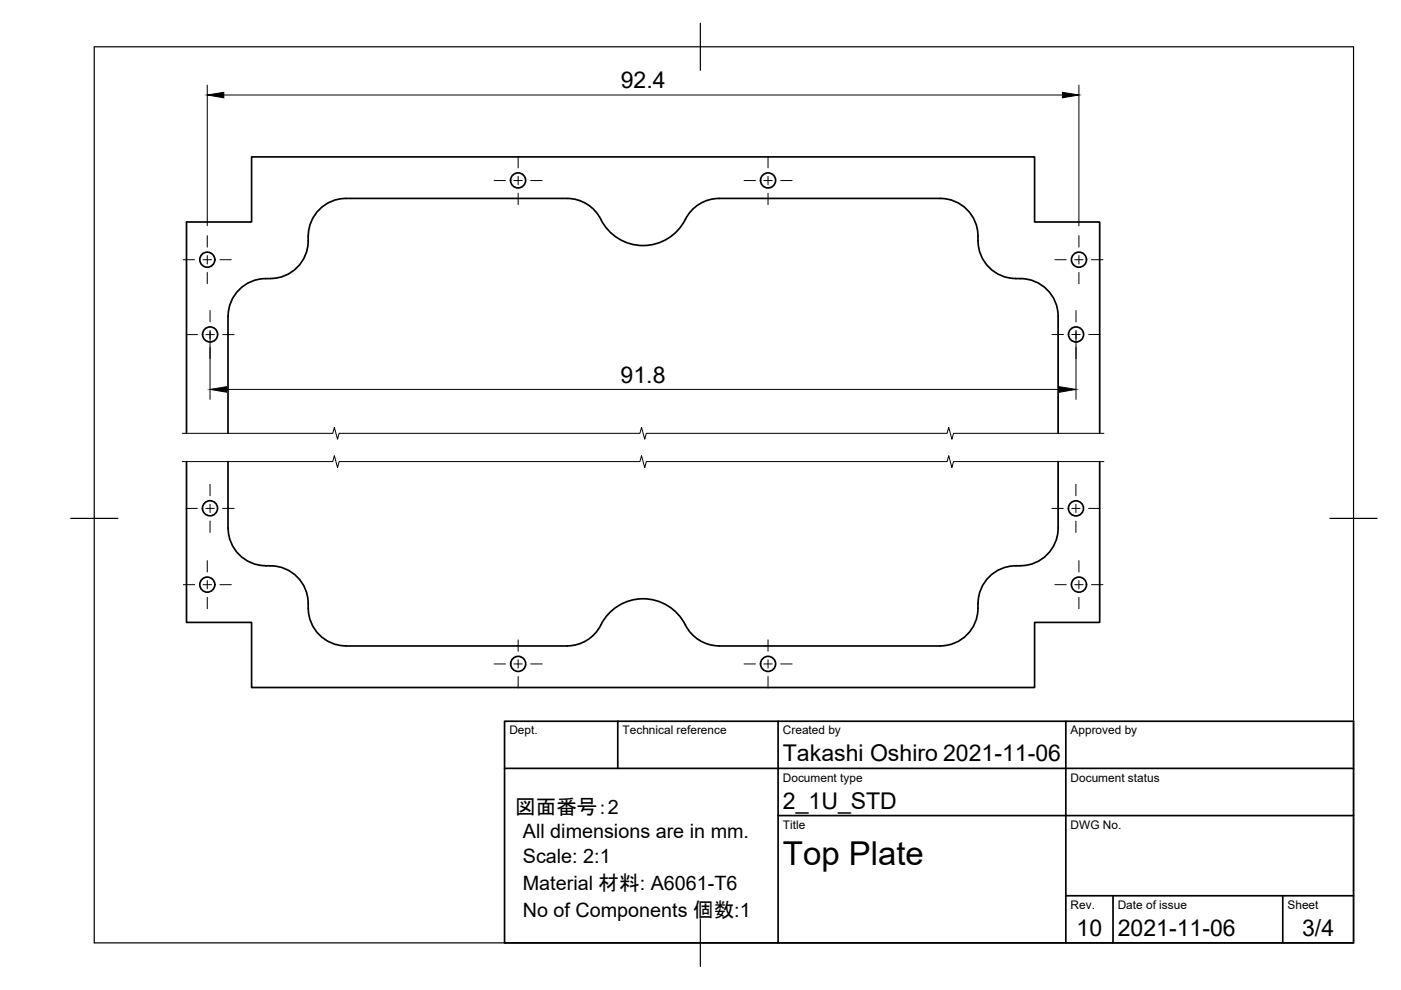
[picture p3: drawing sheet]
<svg xmlns="http://www.w3.org/2000/svg" width="297mm" height="210mm" viewBox="0 0 297 210" stroke-linecap="round" stroke-linejoin="round" font-family="sans-serif">
<!-- layer: Visible -->
<g fill="none" stroke="#000" stroke-width=".36">
<path d="M65.3 50.1a8.2 8.2 0 0 1-9 9 8 8 0 0 0-7.9 8l-.1 24.8M145.3 46.5a10.1 10.1 0 0 1-9.4 5.6 10.1 10.1 0 0 1-9-6.4 8 8 0 0 0-6.7-3.6h-46.8a8 8 0 0 0-8 8M152.5 42.1h46.9a8 8 0 0 1 7.9 8M152.5 42.1a8 8 0 0 0-7.2 4.4M207.3 50.1a8.2 8.2 0 0 0 9 9 8 8 0 0 1 8 8v24.8M39.5 97.9v34.1h13.8v13.8h166.1v-13.8h13.8v-34.1M39.5 91.9v-44.8h13.8v-13.8h166.1v13.8h13.8v44.8M48.3 97.9l.1 14.1a8.1 8.1 0 0 0 9 8 8.1 8.1 0 0 1 8 9 8 8 0 0 0 8 7.9l46.8 .1a8.3 8.3 0 0 0 7.7-5.4 10 10 0 0 1 17.4 .9M224.3 97.9v14.1a8.1 8.1 0 0 1-9 8 8.1 8.1 0 0 0-8 9 8 8 0 0 1-7.9 7.9l-46.9 .1M145.3 132.5a8 8 0 0 0 7.2 4.4"/>
<circle cx="109.8" cy="38.3" r="1.6"/>
<circle cx="162.8" cy="38.3" r="1.6"/>
<circle cx="44" cy="55.1" r="1.6"/>
<circle cx="228.8" cy="55.1" r="1.6"/>
<circle cx="44.5" cy="70.9" r="1.6"/>
<circle cx="228.1" cy="70.9" r="1.6"/>
<circle cx="44.5" cy="107.8" r="1.6"/>
<circle cx="228.1" cy="107.8" r="1.6"/>
<circle cx="44" cy="124" r="1.6"/>
<circle cx="228.8" cy="124" r="1.6"/>
<circle cx="109.9" cy="140.8" r="1.6"/>
<circle cx="162.8" cy="140.8" r="1.6"/>
</g>
<!-- layer: Border -->
<path d="M20 9.9h267v190h-267zM148.5 4.9v10M15 109.9h10M282 109.9h10M148.5 194.9v10" fill="none" stroke="#000" stroke-width=".25"/>
<!-- layer: TitleBlock -->
<path d="M107 152.9h180v47h-180zM131 152.9v10M165 152.9v47M226 152.9v47M107 162.9h180M165 172.9h122M226 189.9h61M236 189.9v10M272 189.9v10" fill="none" stroke="#000" stroke-width=".36"/>
<!-- layer: Center Lines -->
<g fill="none" stroke="#000" stroke-width=".21">
<path d="M104.8 38.3h2.4M108.9 38.3h1.8M109.9 33.2v2.4M109.9 37.4v1.8M112.5 38.3h2.5M157.8 38.3h2.4M161.9 38.3h1.8M162.8 33.2v2.4M162.8 37.4v1.8M165.5 38.3h2.4M38.9 55.1h2.4M43.1 55.1h1.8"/>
<path d="M43.9 50v2.4M43.9 54.2v1.8M43.9 57.8v2.4M46.6 55.1h2.4M109.9 41v2.4M162.8 41v2.4M223.6 55.1h2.5M227.9 55.1h1.7M228.7 50v2.4M228.7 54.2v1.8M228.7 57.8v2.4M231.4 55.1h2.4"/>
<path d="M39.4 70.9h2.5M43.6 70.9h1.8M44.5 65.8v2.5M44.5 70.1v1.7M44.5 73.6v2.4M47.2 70.9h2.4M223 70.9h2.5M227.2 70.9h1.8M228.1 65.8v2.5M228.1 70v1.8M228.1 73.6v2.4M230.8 70.9h2.4"/>
<path d="M39.4 107.8h2.4M43.6 107.8h1.8M43.9 118.9v2.4M44.5 102.7v2.4M44.5 106.9v1.8M44.5 110.5v2.4M47.2 107.8h2.4M223 107.8h2.4M227.2 107.8h1.8M228.1 102.7v2.4M228.1 106.9v1.8M228.1 110.5v2.4"/>
<path d="M228.7 118.9v2.4M230.8 107.8h2.4M38.9 124h2.4M43.1 124h1.8M43.9 123.1v1.8M43.9 126.7v2.4M46.6 124h2.4M109.9 135.7v2.4M109.9 139.9v1.8M162.8 135.7v2.4M162.8 139.9v1.8M223.6 124h2.5"/>
<path d="M227.9 124h1.7M228.7 123.1v1.8M228.7 126.7v2.4M231.4 124h2.4M104.8 140.8h2.4M109 140.8h1.7M109.9 143.4v2.5M112.5 140.8h2.5M157.8 140.8h2.4M161.9 140.8h1.8M162.8 143.4v2.5M165.5 140.8h2.4"/>
</g>
<!-- layer: Dimensions -->
<path d="M43.9 18v29.9M228.7 18v29.9M47.5 20.1h177.8M44.5 70.4v14.3M228.1 70.4v14.3M48 82.6h176.6" fill="none" stroke="#000" stroke-width=".21"/>
<path d="M43.9 20.1l3.6-.5v1.1zM225.3 19.6l3.4 .5-3.4 .6zM44.5 82.6l3.5-.6v1.2zM224.6 82l3.5 .6-3.5 .6z" fill="#000" stroke="#000" stroke-width=".21"/>
<!-- layer: Annotations -->
<path d="M38.7 97.9h31.8l.4-1.3 .7 2.5 .3-1.2h63.8l.3-1.3 .7 2.5 .3-1.2h63.8l.3-1.3 .7 2.5 .4-1.2h31.8M38.7 91.9h31.8l.4-1.3 .7 2.5 .3-1.2h63.8l.3-1.3 .7 2.5 .3-1.2h63.8l.3-1.3 .7 2.5 .4-1.2h31.8" fill="none" stroke="#000" stroke-width=".21"/>
<text font-size="7" x="166" y="183.4">Top Plate</text>
<g font-size="4.9">
<text x="131.6" y="18.7">92.4</text>
<text x="131.6" y="81.1">91.8</text>
<text x="166" y="161.4">Takashi Oshiro 2021-11-06</text>
<text x="166" y="171.4">2_1U_STD</text>
<text x="228.3" y="198.6">10</text>
<text x="237" y="198.4">2021-11-06</text>
<text x="276.1" y="198.6">3/4</text>
</g>
<text font-size="4.4" x="109.2" y="172.5">図面番号：2</text>
<g font-size="4.2">
<text x="110.9" y="177.7">All dimensions are in mm.</text>
<text x="110.9" y="182.9">Scale: 2:1</text>
<text x="110.9" y="188.6">Material 材料: A6061-T6</text>
<text x="110.9" y="194.3">No of Components 個数:1</text>
</g>
<g font-size="2.5">
<text x="108" y="155.7">Dept.</text>
<text x="132" y="155.7">Technical reference</text>
<text x="166" y="155.7">Created by</text>
<text x="227" y="155.7">Approved by</text>
<text x="166" y="165.7">Document type</text>
<text x="227" y="165.7">Document status</text>
<text x="166" y="175.7">Title</text>
<text x="227" y="175.7">DWG No.</text>
<text x="227" y="192.7">Rev.</text>
<text x="237" y="192.7">Date of issue</text>
<text x="273" y="192.7">Sheet</text>
</g>
</svg>
